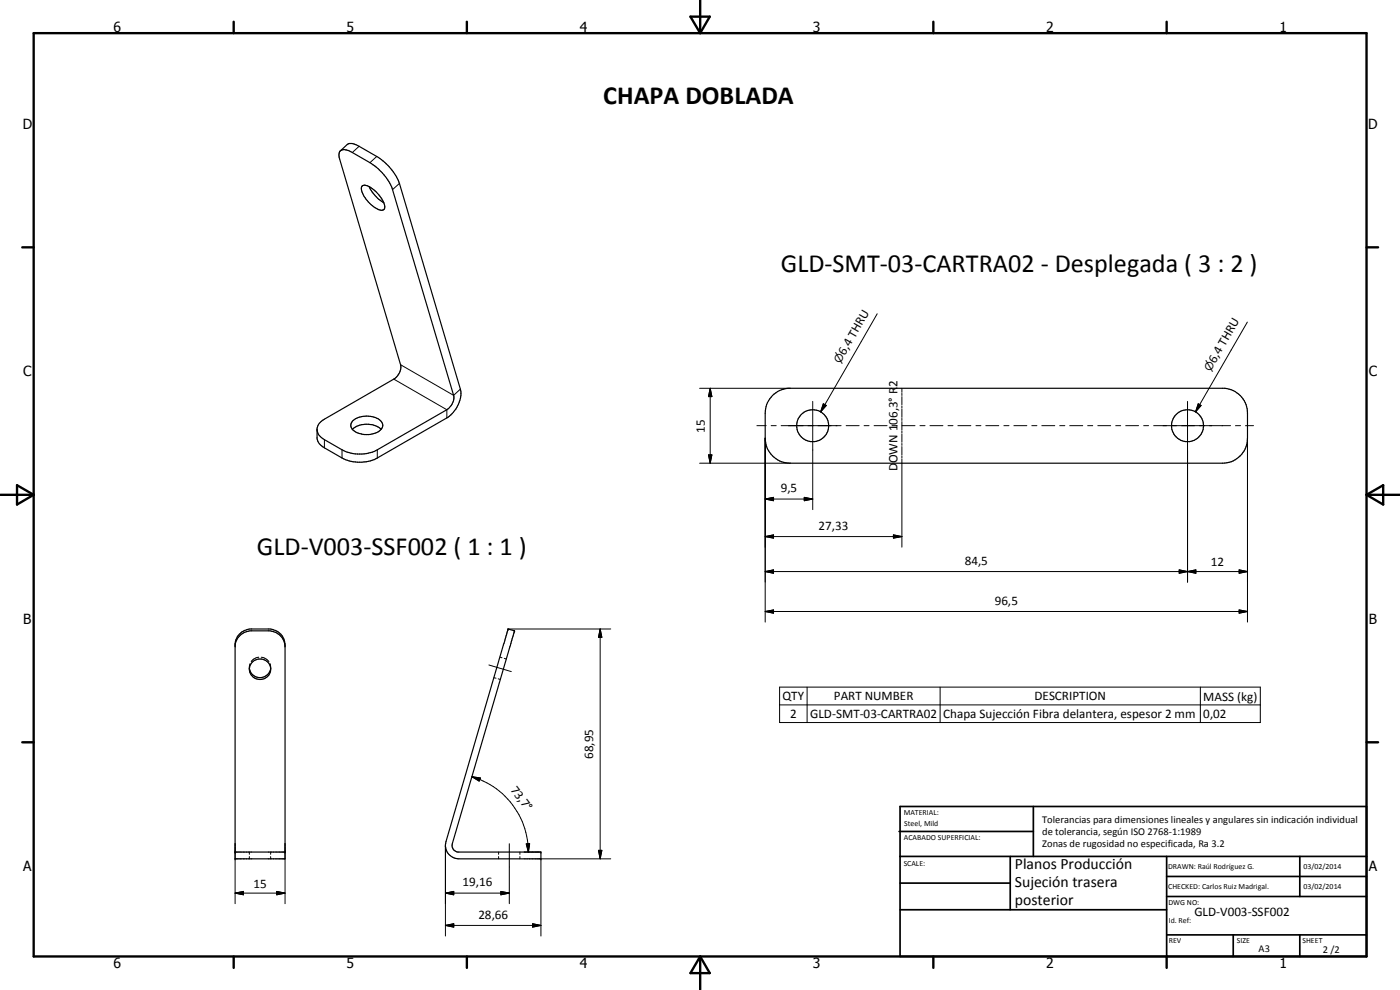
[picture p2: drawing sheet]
<svg xmlns="http://www.w3.org/2000/svg" width="420mm" height="297mm" viewBox="0 0 420 297" stroke-linecap="round" stroke-linejoin="round" font-family="sans-serif">
<g fill="none" stroke="#000" stroke-width=".35">
<path d="M102 45.4l2.2-2.1a3.3 3.3 0 0 1 3.6 .6l5.3 3a16.5 16.5 0 0 1 6.8 8.1l18.3 61.8a8.9 8.9 0 0 1-4.1 8.6l-20.9 12a11.5 11.5 0 0 1-10.6 0l-5.2-3a4 4 0 0 1-2.2-2.7v-3.3a4 4 0 0 1 2.2-2.6l20.8-12.1a4.4 4.4 0 0 0 2-4.3l-18.4-62.1-.1-.8zM102.2 45.2a3.5 3.5 0 0 1 3.5 .6l5.3 3a16.2 16.2 0 0 1 6.8 8.1l18.3 61.7a4.1 4.1 0 0 1-1.4 4l-21.5 12.4a11.5 11.5 0 0 1-10.6 0l-5.7-3.4-1.3-1.3-.4-1.1M108.7 55.8a3.2 3.2 0 0 1 3.5 1.1l1.8 1.9a3.8 3.8 0 0 1 1.2 4.1 3.2 3.2 0 0 1-3.5-1.2 7.4 7.4 0 0 1-3.2-5.5zM110.8 56l1.8 2.7 1.1 1.1 1.5 1M231.8 118.7a7.5 7.5 0 0 1 4.7-2.2h131.1a7.5 7.5 0 0 1 6.8 7.5v7.5a7.5 7.5 0 0 1-7.5 7.5h-129.8a7.5 7.5 0 0 1-7.5-7.5v-7.5a7.2 7.2 0 0 1 2.2-5.3zM105.7 128.8a6.8 6.8 0 0 1 8.7 0M105.7 128.8a6.7 6.7 0 0 0 8.7 0M105.7 128.8a2.09 2.09 0 0 1 1.4-3.3 6.5 6.5 0 0 1 7.5 1.2l.3 .9-.5 1.2M70.6 193.6a5 5 0 0 1 4.4-4.3h6.1a4.9 4.9 0 0 1 4.4 4.8M71.8 190.3l.8-.7 1.9-.8 6.6-.1a4.9 4.9 0 0 1 4.4 4.8v64.2h-14.9v-64.7l.4-1.4zM152.5 188.7l1.9 .6-18.6 63.8a2 2 0 0 0 1.6 2.6h24.9v2h-24.6a4 4 0 0 1-3.9-5.2zM74.8 200.5a3.2 3.2 0 0 0 3.2 2.8 3.2 3.2 0 0 0 3.2-2.8"/>
<path d="M74.8 200.6a3.2 3.2 0 0 0 3.2 3.3 3.2 3.2 0 0 0 3.2-3.3M74.8 200.6a3.2 3.2 0 0 1 3.2-2.9 3.2 3.2 0 0 1 3.2 2.9M70.6 255.7h14.9"/>
<circle cx="243.9" cy="127.7" r="4.8"/>
<circle cx="356.4" cy="127.7" r="4.8"/>
</g>
<g fill="#000">
<circle cx="152.5" cy="188.7" r=".18"/>
<circle cx="154.4" cy="189.3" r=".18"/>
<circle cx="70.6" cy="257.7" r=".18"/>
<circle cx="70.6" cy="255.7" r=".18"/>
<circle cx="85.5" cy="255.7" r=".18"/>
<circle cx="162.3" cy="257.7" r=".18"/>
<circle cx="162.3" cy="255.7" r=".18"/>
</g>
<g fill="none" stroke="#000" stroke-width=".3">
<path d="M107.8 43.9l-2.1 1.9M113.1 46.9l-2.1 1.9M119.9 55l-2.1 1.9M263.3 94.1l-17 29.5M374.3 96.6l-15.5 27M118.2 113.7l15.9 9.2v2.5M120.2 109.4l15.9 9.2 2.1-1.8M210 116.5h27.1M213.1 116.5l.5 2.5h-1zM213.1 116.5v22.5M270.7 116.5v1.2M270.7 118v.7"/>
<path d="M270.7 119v2.5M97.4 131.9v2.5M102.6 135v2.4M113.2 135v2.4M210 139h27.1M212.6 136.5h1l-.5 2.5zM227.1 127.7h2.8M229.6 131.5v55.1M231.4 127.7h1.5M234.4 127.7h18M243.9 120.4v32.5M247.1 121.2l.9 .5-1.7 1.9z"/>
<path d="M253.9 127.7h3.9M259.3 127.7h1.5M262.3 127.7h3.9M267.7 127.7h1.5M270.7 121.8v.6M270.7 122.7v2.5M270.7 125.5v.7M270.7 126.5v2.5M270.7 129.3v.6M270.7 130.2v2.5M270.7 133.1v.5M270.7 134v2.5"/>
<path d="M270.7 136.8v.6M270.7 137.7v26.5M270.7 127.7h3.9M276.1 127.7h1.5M279.1 127.7h3.9M284.5 127.7h1.5M287.5 127.7h3.9M292.9 127.7h1.5M295.9 127.7h3.9M301.3 127.7h1.5M304.3 127.7h3.9M309.7 127.7h1.5"/>
<path d="M312.7 127.7h3.9M318 127.7h1.6M321 127.7h3.9M326.4 127.7h1.5M329.5 127.7h3.8M334.8 127.7h1.5M337.9 127.7h3.8M343.2 127.7h1.5M346.2 127.7h23.1M356.4 120.4v54.3M359.6 121.2l.9 .5-1.7 1.9zM370.8 127.7h1.5"/>
<path d="M373.8 127.7h2.4M374.4 131.5v55.1M229.6 149.7l2.5-.5v1zM229.6 149.7h14.3M241.4 149.2l2.5 .5-2.5 .5zM229.6 161l2.5-.5v1zM229.6 171.5l2.5-.5v1zM229.6 161h41.1M229.6 171.5h144.8M268.1 160.5l2.6 .5-2.6 .5zM353.9 171l2.5 .5-2.5 .5zM353.9 171l5 1v-1l-5 1z"/>
<path d="M356.4 171.5l2.5-.5v1zM371.9 171l2.5 .5-2.5 .5zM75 199.1l-.2 1.4M77.7 197.2l-1.5 .5-.8 .8M78.4 197.2l1.4 .5 .9 .8M81.1 199.1l.1 1.4M146.7 199.5l6.7 2M150 197.1l.7 .3M151.3 197.5l.7 .2M152.5 188.7h30.8M180.1 188.7l.5 2.5h-1zM180.1 188.7v69"/>
<path d="M229.6 183.5l2.5-.5v1zM229.6 183.5h144.8M371.9 183l2.5 .5-2.5 .5zM74.8 200.6v.2M81.2 200.6v.2M148.2 203.3l.7 .2M149.5 203.7l.6 .2M234 206.2h144.2v10.6h-144.2zM234 211.5h144.2M242.2 206.2v10.6M282.1 206.2v10.6M360.2 206.2v10.6"/>
<path d="M141.6 233l2.6 .4-.4 1zM141.6 233a23.7 23.7 0 0 1 17 22.7M70.6 253.1v18M74.8 255.7v.6M74.8 257v.7M81.2 255.7v.6M81.2 257v.7M85.5 253.1v18M133.7 253.7v27.1M149.6 255.7v.6M149.6 257v.7M152.9 253.2v17.9"/>
<path d="M156 255.7v.6M156 257v.7M157.3 255.7h4.4M157.9 253.2h1.1l-.4 2.5zM179.6 255.1h1l-.5 2.6zM183.3 257.7h-21v23.1M70.6 268l2.5-.5v1zM70.6 268h14.9M83 267.5l2.5 .5-2.5 .5zM133.7 277.7l2.5-.5v1zM133.7 268l2.5-.5v1zM133.7 268h19.2"/>
<path d="M133.7 277.7h28.6M150.3 267.5l2.6 .5-2.6 .5zM159.8 277.2l2.5 .5-2.5 .5z"/>
</g>
<g fill="none" stroke="#000" stroke-width=".71">
<path d="M10.1 9.9h400v277.1h-400zM70.1 6.5v3.4M140.1 6.5v3.4M207.2 5h5.8l-2.9 4.9zM210.1 0v9.9M280.1 6.5v3.4M350.1 6.5v3.4M6.7 74.2h3.4M410.1 74.2h3.5M.1 148.5h10M5.1 145.6l5 2.9-5 2.9zM410.1 148.5h10"/>
<path d="M410.1 148.5l5-2.9v5.8zM6.7 222.7h3.4M410.1 222.7h3.5M70.1 287v3.4M140.1 287v3.4M210.1 287v10M210.1 287l2.9 5h-5.8zM280.1 287v3.4M350.1 287v3.4"/>
</g>
<g fill="none" stroke="#000" stroke-width=".51">
<path d="M269.8 249.5h40.3M270.1 242h140v45h-140zM270.1 257h140M303.2 257v16M310.1 242v15M350.1 257v30M390.1 257v12M270.1 265h33.1M270.1 273h80M350.1 269h60M350.1 263h60M350.1 280.5h60"/>
<path d="M370.1 280.5v6.5M390.1 280.5v6.5"/>
</g>
<g fill="#000">
<path d="M213.1 116.5l.5 2.5h-1zM212.6 136.5h1l-.5 2.5zM247.1 121.2l.9 .5-1.7 1.9zM359.6 121.2l.9 .5-1.7 1.9zM229.6 149.7l2.5-.5v1zM241.4 149.2l2.5 .5-2.5 .5zM229.6 161l2.5-.5v1zM229.6 171.5l2.5-.5v1zM268.1 160.5l2.6 .5-2.6 .5zM353.9 171l2.5 .5-2.5 .5zM356.4 171.5l2.5-.5v1zM371.9 171l2.5 .5-2.5 .5z"/>
<path d="M180.1 188.7l.5 2.5h-1zM229.6 183.5l2.5-.5v1zM371.9 183l2.5 .5-2.5 .5zM141.6 233l2.6 .4-.4 1zM157.9 253.2h1.1l-.4 2.5zM179.6 255.1h1l-.5 2.6zM70.6 268l2.5-.5v1zM83 267.5l2.5 .5-2.5 .5zM133.7 277.7l2.5-.5v1zM133.7 268l2.5-.5v1zM150.3 267.5l2.6 .5-2.6 .5zM159.8 277.2l2.5 .5-2.5 .5z"/>
</g>
<g font-size="7.9">
<text x="181" y="31.1">CHAPA DOBLADA</text>
<text x="234.3" y="81.7">GLD-SMT-03-CARTRA02 - Desplegada ( 3 : 2 )</text>
<text x="77.1" y="166.5">GLD-V003-SSF002 ( 1 : 1 )</text>
</g>
<g font-size="4.7">
<text x="304.6" y="260.8">Planos Producción</text>
<text x="304.6" y="266.2">Sujeción trasera</text>
<text x="304.6" y="271.6">posterior</text>
</g>
<g font-size="4.2">
<text x="34" y="9.6">6</text>
<text x="104" y="9.6">5</text>
<text x="174" y="9.6">4</text>
<text x="244" y="9.6">3</text>
<text x="314" y="9.6">2</text>
<text x="384" y="9.6">1</text>
<text x="6.8" y="38.7">D</text>
<text x="410.6" y="38.7">D</text>
<text x="7" y="112.9">C</text>
<text x="410.8" y="112.9">C</text>
<text x="7" y="187.1">B</text>
<text x="410.8" y="187.1">B</text>
<text x="7" y="261.4">A</text>
<text x="410.8" y="261.4">A</text>
<text x="34" y="290.4">6</text>
<text x="104" y="290.4">5</text>
<text x="174" y="290.4">4</text>
<text x="244" y="290.4">3</text>
<text x="314" y="290.4">2</text>
<text x="384" y="290.4">1</text>
</g>
<g font-size="3.9">
<text x="253.6" y="106.7" transform="rotate(-60 253.6 106.7)">6,4 THRU</text>
<text x="364.6" y="109.2" transform="rotate(-60 364.6 109.2)">6,4 THRU</text>
<text x="269.3" y="116.1" transform="rotate(-90 269.3 116.1)">2</text>
<text x="211.6" y="129.8" transform="rotate(-90 211.6 129.8)">15</text>
<text x="269.3" y="141.4" transform="rotate(-90 269.3 141.4)">D</text>
<text x="269.3" y="139" transform="rotate(-90 269.3 139)">OWN 106,3° R</text>
<text x="234.3" y="147.7">9,5</text>
<text x="245.7" y="158.9">27,33</text>
<text x="289.5" y="169.4">84,5</text>
<text x="363.4" y="170">12</text>
<text x="298.5" y="181.4">96,5</text>
<text x="234.9" y="210.1">QTY</text>
<text x="237.1" y="215.4">2</text>
<text x="243.2" y="215.4">GLD-SMT-03-CARTRA02</text>
<text x="250.3" y="210.1">PART NUMBER</text>
<text x="283.1" y="215.5">Chapa Sujección Fibra delantera, espesor 2 mm</text>
<text x="310.5" y="210.1">DESCRIPTION</text>
<text x="361.1" y="210.2">MASS (kg)</text>
<text x="361.1" y="215.4">0,02</text>
<text x="178" y="227.7" transform="rotate(-90 178 227.7)">68,95</text>
<text x="153.1" y="237" transform="rotate(53 153.1 237)">73,7°</text>
<text x="76.1" y="266.4">15</text>
<text x="138.8" y="265.9">19,16</text>
<text x="143.6" y="275.6">28,66</text>
<text x="358.5" y="275">GLD-V003-SSF002</text>
</g>
<g font-size="3.3">
<text x="252.2" y="109.1" transform="rotate(-60 252.2 109.1)">n</text>
<text x="363.3" y="111.6" transform="rotate(-60 363.3 111.6)">n</text>
</g>
<g font-size="3.1">
<text x="312.7" y="246.8">Tolerancias para dimensiones lineales y angulares sin indicación individual</text>
<text x="312.7" y="250.4">de tolerancia, según ISO 2768-1:1989</text>
<text x="312.7" y="254">Zonas de rugosidad no especificada, Ra 3.2</text>
<text x="377.7" y="285.6">A3</text>
<text x="397" y="285.9">2 /2</text>
</g>
<g font-size="2.4">
<text x="271.2" y="244.4">MATERIAL:</text>
<text x="271.3" y="252">ACABADO SUPERFICIAL:</text>
<text x="271.4" y="247.9">Steel, Mild</text>
<text x="271.2" y="259.7">SCALE:</text>
<text x="350.6" y="260.8">DRAWN: Raúl Rodríguez G.</text>
<text x="391.2" y="260.6">03/02/2014</text>
<text x="350.6" y="266.9">CHECKED: Carlos Ruiz Madrigal.</text>
<text x="391.2" y="266.7">03/02/2014</text>
<text x="350.6" y="271.4">DWG NO:</text>
<text x="350.8" y="276.9">Id. Ref:</text>
<text x="350.8" y="282.8">REV</text>
<text x="371.2" y="282.9">SIZE</text>
<text x="390.9" y="282.9">SHEET</text>
</g>
</svg>
